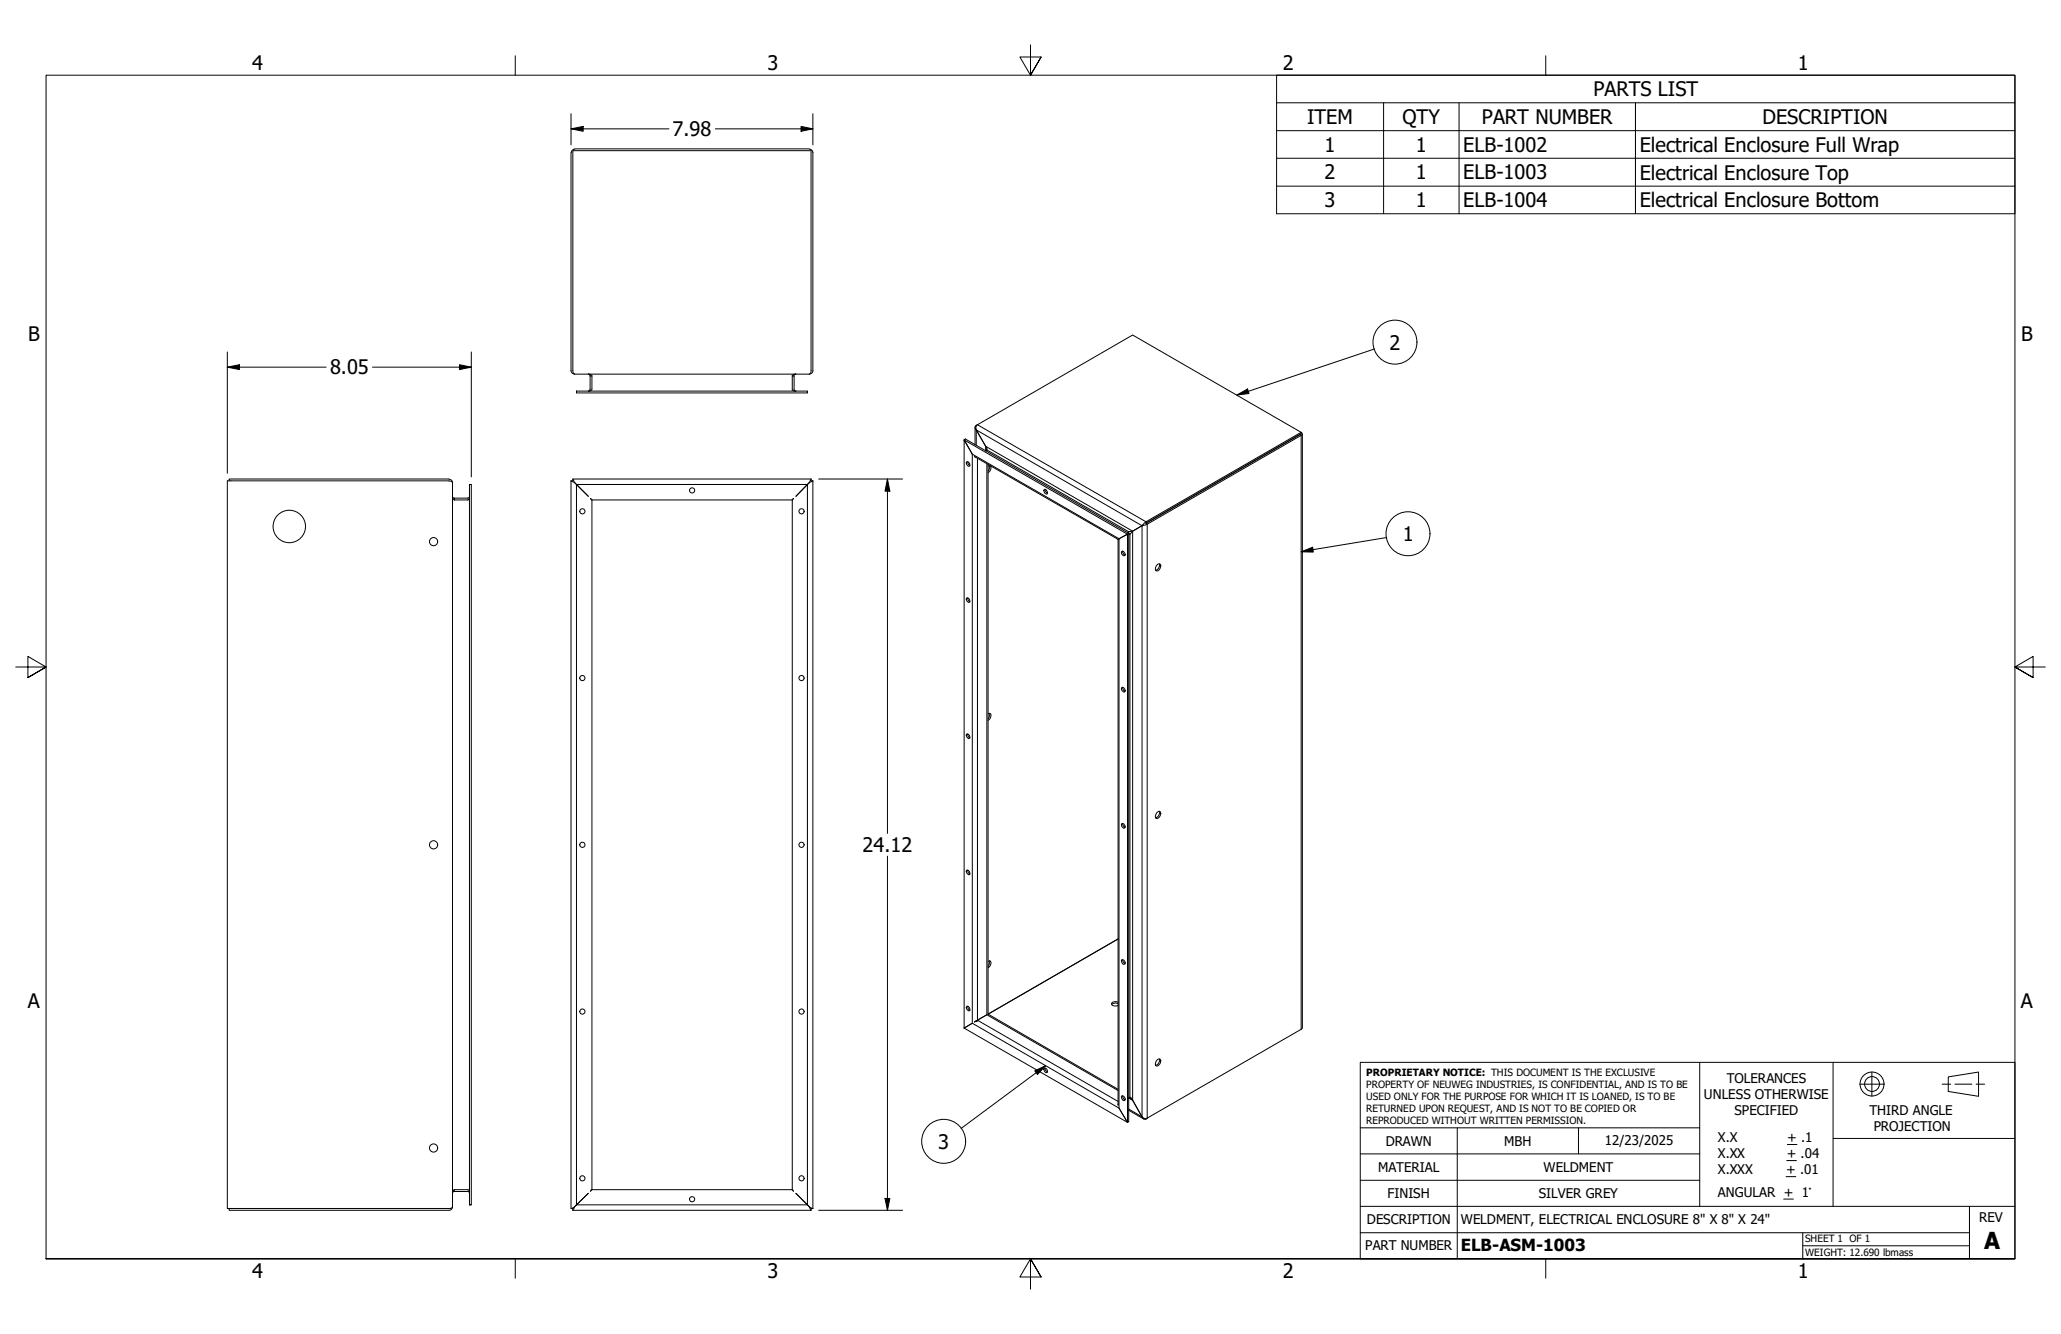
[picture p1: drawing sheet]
<svg xmlns="http://www.w3.org/2000/svg" width="432mm" height="279mm" viewBox="0 0 432 279" stroke-linecap="round" stroke-linejoin="round" font-family="sans-serif">
<!-- layer: Visible (ANSI) -->
<g fill="none" stroke="#000" stroke-width=".21">
<path d="M119.6 31.9v45.9l.3 .4 .5 .2M120.4 31.2h49.1M120.4 31.2a.73 .73 0 0 0-.7 .8M169.6 31.2a.73 .73 0 0 1 .7 .7v45.9l-.2 .4-.6 .2M120.4 78.4l-.3-.2-.1-.4v-46.2h49.9v46.3l-.4 .5M120.4 78.4h49.1M123.6 78.7v2.8l-.3 .4 .5-.1 .2-.3v-2.8M123.6 78.7l-.3-.3h.4l.3 .3M123.6 78.7h.4M166 78.7h.4v3l.4 .2-.8-.2zM166 78.7l.3-.3h.5l-.4 .1v.2M120.8 81.9h48.4v.4h-48.4z"/>
<path d="M120.8 81.9v.4M169.2 81.9v.4M202.2 91.9l-.2 .2 34.2 19.8-1.8 .9 1.8-.9v123.2l.3-.2M202.2 91.9l-.2 .2 1.7 3-1.7-3v123.2M202.2 91.9l34.3 19.8M202.5 96.8a.53 .53 0 0 1 .6 .2 .53 .53 0 0 1-.1 .7l-.4-.4zM202.8 96.7l.1 .6 .3 .2M204.3 89.5v3.7M204.4 95.8l-.2-.2 30.1 17.4M204.5 90l2 3.5M204.8 89l32.5-18.8 35.4 20.4 .1 .3-.2 .3-32.3 18.6-1 .3M204.8 89a.59 .59 0 0 0-.5 .4 .59 .59 0 0 0 .2 .6"/>
<path d="M204.8 89l-.3 .4v.6M206.5 93.5l.3 .6-.3 .3 .1-.2zM207 97.7l.4-.2a.96 .96 0 0 1-.4 1.5M207 97.3v115.1l27.3-15.7-27.3 15.7 27.3 15.8M207.3 97.5v.5l-.3 .7M272.4 91l-32.3 18.6 32.5-18.7v-.3l-32.5 18.7-.8 .8M272.9 90.9v124.4l-.2 .2-32.4 18.7M48 100.7v-.4h46l.6 .3 .2 .5M94.8 101.1l-.2-.3-.6-.1h-46.4v152.4h46.8l.2-.1 .2-.3M94.8 101.1v151.6M95.2 104.3h2.9l.3-.4-.3 .8h-2.9zM95.2 104.3l-.3-.1-.1-.3 .1 .5 .3 .3"/>
<path d="M98.4 101.5h.3v150.8h-.3zM98.4 101.5h.3M119.6 100.7l.8 .4M119.6 100.7v152.4h.4v.4M120 100.3l.4 .8M120.4 101.1l2.9 2.8-2.5-2.4v150.8M120.8 101.5h48.4l-2.4 2.4 2.4-2.4v150.8l-2.4-2.4 2.4 2.4h-48.4l2.5-2.4-2.5 2.4M123.7 104.4l.3 .3zM124 104.7v144.5M124 104.7h42M166 104.6l.2-.2zM166 104.7v144.5"/>
<path d="M169.5 101.1l-.3 .4M169.9 100.3l-.4 .8M169.9 100.3h-49.9v.4h-.4M169.9 100.3v.4h.4M170.3 100.7l-.8 .4M170.3 100.7v152.4M218.8 102.5a.61 .61 0 0 1 .6 .4 .61 .61 0 0 1-.1 .6l-.5-.3-.1-.5zM219 102.5v.4l.5 .4M234.3 113h.1M234.3 113v118.5M235 115.5a.58 .58 0 0 1 .6 .3 .58 .58 0 0 1 0 .6l-.3-.1-.3-.3zM235.2 115.4l.1 .4 .4 .5"/>
<path d="M236.5 111.7l.2 .2-.2 .1M236.5 111.7l-.3 .2M236.5 111.4v123.5M236.5 111.4l-.3 .2M237.3 111.3l-.6 .6M237.3 111.3l-.8 .1M239.3 110.1l.2-.1-2.2 1.3M239.3 110.1l-2 1.2M242.4 118.4l.6-.3a.91 .91 0 0 1 .1 1 .91 .91 0 0 1-.8 .5l-.2-.5zM242.9 118.1a1.1 1.1 0 0 1-.8 1.3M202.6 125.2a.56 .56 0 0 1 .5 .3 .56 .56 0 0 1-.1 .7l-.4-.3-.2-.4zM202.8 125.2l.1 .6 .3 .2"/>
<path d="M202.5 153.8a.53 .53 0 0 1 .6 .2 .53 .53 0 0 1-.1 .7l-.4-.3zM202.8 153.7l.1 .6 .3 .3M207 149.5l.4-.1a.97 .97 0 0 1-.4 1.5M207.3 149.4l-.1 .9-.2 .2M235 144a.58 .58 0 0 1 .6 .3 .58 .58 0 0 1 0 .6l-.1 .1-.5-.5zM235.2 144l.1 .3 .4 .5M235 172.5a.58 .58 0 0 1 .6 .3 .58 .58 0 0 1 0 .6l-.1 .1-.5-.5zM235.2 172.5l.1 .3 .4 .5M242.4 170.2l.4-.3a.53 .53 0 0 1 .3 .9l-.5 .6-.5-.1v-.4zM242.9 169.9a1.1 1.1 0 0 1-.8 1.4M202.6 182.2a.56 .56 0 0 1 .5 .4 .56 .56 0 0 1-.1 .6l-.4-.3-.2-.4zM202.8 182.2l.1 .6 .3 .3"/>
<path d="M202 215.3l34.2 19.8-1.8-3 1.8 3 .3-.2M202.6 210.8a.56 .56 0 0 1 .5 .3 .56 .56 0 0 1-.1 .6l-.4-.3-.2-.4zM202.8 210.8l.1 .5 .3 .3M203.7 214.3l-1.7 1M204.5 213.9h.1M204.8 213.7l-.6 .4M204.8 213.7l-.3 .2M206.8 212.5l-2 1.2M207 201.4l.4-.2a.96 .96 0 0 1-.4 1.5M207.3 201.2v.5l-.3 .7M234.3 209.9a.8 .8 0 0 0-1.4 .5l.1 .2 .5 .1 .8-.1M234.3 210.2l-.6-.1-.8 .3"/>
<path d="M235 201a.58 .58 0 0 1 .6 .3 .58 .58 0 0 1 0 .6 .63 .63 0 0 1-.6-.9zM235.2 201l.1 .4 .4 .4M218.8 223.8a.53 .53 0 0 1 .6 .2 .53 .53 0 0 1-.1 .7l-.5-.4zM219 223.7a.66 .66 0 0 0 .5 .8M235 229.6a.61 .61 0 0 1 .6 .2 .61 .61 0 0 1 0 .7l-.3-.1-.3-.3zM235.2 229.5l.2 .6 .3 .2M236.5 230l.2-.2 .2 .1 .4 .5zM236.5 232.5l3.1 1.9M237.3 230.4l2 3.5M239.3 233.9l.6 .4 .4-.1M239.3 233.9a.63 .63 0 0 0 1 .3M242.6 221.9l.4-.1a.91 .91 0 0 1 .1 1 .91 .91 0 0 1-.8 .5l-.2-.5z"/>
<path d="M242.9 221.8a1.1 1.1 0 0 1-.8 1.3M94.8 252.7l-.1 .5-.5 .3h-46.2v-.4M95.2 249.2h2.9l.3 .7-.3-.3h-2.9zM95.2 249.2l-.3 .3-.1 .4 .1-.2 .3-.1M98.4 252.3h.3M120 253.5h49.9M120.4 252.7l-.8 .4M120.4 252.7l-.4 .8M120.8 252.3l-.4 .4M124 249.2l-.3 .3M124 249.2h42M166 249.2l.2 .3"/>
<path d="M169.2 252.3l.3 .4M169.5 252.7l.8 .4M169.5 252.7l.4 .8M170.3 253.1h-.4v.4"/>
<circle cx="60.6" cy="110.3" r="3.4"/>
<circle cx="90.8" cy="113.4" r=".86"/>
<circle cx="122" cy="107.1" r=".54"/>
<circle cx="145" cy="102.7" r=".54"/>
<circle cx="167.9" cy="107.1" r=".54"/>
<circle cx="122" cy="142" r=".54"/>
<circle cx="167.9" cy="142" r=".54"/>
<circle cx="90.8" cy="176.9" r=".86"/>
<circle cx="122" cy="176.9" r=".54"/>
<circle cx="167.9" cy="176.9" r=".54"/>
<circle cx="122" cy="211.9" r=".54"/>
<circle cx="167.9" cy="211.9" r=".54"/>
<circle cx="90.8" cy="240.4" r=".86"/>
<circle cx="122" cy="246.8" r=".54"/>
<circle cx="145" cy="251.2" r=".54"/>
<circle cx="167.9" cy="246.8" r=".54"/>
</g>
<!-- layer: Visible Narrow (ANSI) -->
<g fill="none" stroke="#000" stroke-width=".21">
<path d="M203.7 95.1l30.7 17.7v119.3l-30.7-17.8zM204.5 93.3v-3.3l34.8 20.1v123.8l-2.8-1.6M204.5 89.1l.1 .1M204.8 89l35.3 20.3v.3l.2 .2v124.4M204.8 96v117.7l29.5 17M206.5 94.4v-.9l30.8 17.8v119.1l-.8-.4M206.8 97.2v115.3l27.5 15.9M206.8 94.2l29.7 17.2M272.4 91l.2 .2v124.4M236.7 111.9v117.9M204.5 213.9h.1M204.5 213.8v.1"/>
<path d="M240.1 234.3v.1"/>
</g>
<!-- layer: Symbol (ANSI) -->
<g fill="none" stroke="#000" stroke-width=".21">
<path d="M267.5 21.5v-5.8h154.6v5.8M267.5 21.5h154.6v5.9M267.5 21.5v23.3h154.6v-17.4M267.5 27.4h154.6M267.5 33.1h154.6M267.5 39h154.6M289.9 21.5v23.3M305.7 21.5v23.3M342.6 21.5v23.3M288 73.1l-28.9 9.6M259.1 82.7l2.3-1.2 .3 .9zM272.6 115.6l2.4-1 .1 1z"/>
<path d="M290.5 112.6l-17.9 3M216.8 224.3l2.3-1.1-1.7 1.8zM219.1 223.2l-17.7 13.1"/>
<circle cx="292.3" cy="71.7" r="4.6"/>
<circle cx="295" cy="111.8" r="4.6"/>
<circle cx="197.7" cy="239" r="4.6"/>
</g>
<!-- layer: Border (ANSI) -->
<path d="M107.9 11.7v4M215.9 9.4v6.3l-2.2-3.8h4.4l-2.2 3.8 2.2-3.8M323.8 11.7v4M3.3 139.7h6.4l-3.9-2.2v4.4l3.9-2.2-3.9 2.2M428.5 139.7h-6.4l3.9-2.2v4.4l-3.9-2.2 3.9 2.2M9.7 263.7v-248h412.4v248h-412.4h412.4M107.9 263.7v4M218.1 267.5l-2.2-3.8 2.2 3.8h-4.4l2.2-3.8v6.3M323.8 263.7v4" fill="none" stroke="#000" stroke-width=".21"/>
<!-- layer: Title (ANSI) -->
<g fill="none" stroke="#000" stroke-width=".21">
<path d="M285 222.5h137.1v41.2h-137.1zM285 236.2h71.1M305.3 236.2v27.5M330.7 236.2v5.5M356.1 222.5v30.2M374.5 239.7h2M384 222.5v15.9M389.6 227.1h5.1M392.2 224.5v5.1M406.9 227.1h1.8M408.2 225.6l6.3-1.1v5.1l-6.3-1zM409.6 227.1h3.5"/>
<path d="M414 227.1h1.8M422.1 238.4h-38.1v14.3M285 258.2h127.6M285 252.7h137.1M285 247.2h71.1M285 241.7h71.1M373.7 251.1h2M374.2 246.4h2M374.3 243.1h2.1M377.7 258.2v5.5M412.6 252.7v11M377.7 260.9h34.9"/>
<circle cx="392.2" cy="227" r="2.51"/>
<circle cx="392.2" cy="227" r="1.56"/>
</g>
<!-- layer: Symbol (ANSI) -->
<path d="M259.1 82.7l2.3-1.2 .3 .9zM272.6 115.6l2.4-1 .1 1zM216.8 224.3l2.3-1.1-1.7 1.8z" fill="#000"/>
<!-- layer: Dimension (ANSI) -->
<g fill="none" stroke="#000" stroke-width=".21">
<path d="M119.6 27l2.6-.5v1zM119.6 27h20.5M119.6 23.8v6.6M149.9 27h20.4M167.8 26.5l2.5 .5-2.5 .5zM170.3 23.8v6.6M47.6 76.9l2.6-.5v1zM47.6 76.9h20.7M47.6 73.7v25.4M78 76.9h20.7M96.3 76.4l2.4 .5-2.4 .5zM98.7 73.7v26.2"/>
<path d="M171.5 100.3h17.6M185.9 100.3l.5 2.6h-1zM185.9 100.3v74.3M185.9 179.3v74.2M171.5 253.5h17.6M185.4 251h1l-.5 2.5z"/>
</g>
<path d="M119.6 27l2.6-.5v1zM167.8 26.5l2.5 .5-2.5 .5zM47.6 76.9l2.6-.5v1zM96.3 76.4l2.4 .5-2.4 .5zM185.9 100.3l.5 2.6h-1zM185.4 251h1l-.5 2.5z" fill="#000"/>
<text font-size="4.9" x="415.7" y="261.6">A</text>
<g font-size="4.2">
<text x="52.8" y="14.7">4</text>
<text x="160.8" y="14.7">3</text>
<text x="268.7" y="14.7">2</text>
<text x="376.7" y="14.7">1</text>
<text x="333.8" y="20.2">PARTS LIST</text>
<text x="140.9" y="28.5">7.98</text>
<text x="273.9" y="26">ITEM</text>
<text x="293.8" y="26">QTY</text>
<text x="310.5" y="26">PART NUMBER</text>
<text x="369.3" y="26">DESCRIPTION</text>
<text x="277.5" y="31.8">1</text>
<text x="296.6" y="31.8">1</text>
<text x="306.6" y="31.8">ELB-1002</text>
<text x="343.5" y="31.9">Electrical Enclosure Full Wrap</text>
<text x="277.5" y="37.6">2</text>
<text x="296.6" y="37.6">1</text>
<text x="306.6" y="37.6">ELB-1003</text>
<text x="343.5" y="37.7">Electrical Enclosure Top</text>
<text x="277.5" y="43.4">3</text>
<text x="296.6" y="43.4">1</text>
<text x="306.6" y="43.4">ELB-1004</text>
<text x="343.5" y="43.4">Electrical Enclosure Bottom</text>
<text x="5.9" y="71.4">B</text>
<text x="423.5" y="71.4">B</text>
<text x="291.1" y="73.2">2</text>
<text x="69.2" y="78.4">8.05</text>
<text x="293.9" y="113.3">1</text>
<text x="180.7" y="178.5">24.12</text>
<text x="5.8" y="211.1">A</text>
<text x="423.4" y="211.1">A</text>
<text x="196.5" y="240.6">3</text>
<text x="52.8" y="267.7">4</text>
<text x="160.8" y="267.7">3</text>
<text x="268.7" y="267.7">2</text>
<text x="376.7" y="267.7">1</text>
</g>
<text font-size="3.5" x="306.1" y="262">ELB-ASM-1003</text>
<g font-size="2.8">
<text x="361.8" y="226.9">TOLERANCES</text>
<text x="357" y="230.3">UNLESS OTHERWISE</text>
<text x="363.4" y="233.6">SPECIFIED</text>
<text x="391.7" y="233.5">THIRD ANGLE</text>
<text x="290.3" y="240">DRAWN</text>
<text x="315.2" y="240">MBH</text>
<text x="336.2" y="239.8">12/23/2025</text>
<text x="359.9" y="239.3">X.X</text>
<text x="374.5" y="239.3">+ .1</text>
<text x="392.6" y="236.8">PROJECTION</text>
<text x="288.7" y="245.5">MATERIAL</text>
<text x="323.4" y="245.5">WELDMENT</text>
<text x="359.9" y="242.6">X.XX</text>
<text x="359.9" y="245.9">X.XXX</text>
<text x="374.2" y="245.9">+ .01</text>
<text x="374.3" y="242.6">+ .04</text>
<text x="290.7" y="251">FINISH</text>
<text x="322.4" y="251">SILVER GREY</text>
<text x="359.9" y="250.7">ANGULAR + 1°</text>
<text x="286.4" y="256.4">DESCRIPTION</text>
<text x="306.1" y="256.3">WELDMENT, ELECTRICAL ENCLOSURE 8&quot; X 8&quot; X 24&quot;</text>
<text x="414.7" y="256">REV</text>
<text x="286" y="261.9">PART NUMBER</text>
</g>
<g font-size="2.1">
<text x="286.3" y="225.4">PROPRIETARY NOTICE: THIS DOCUMENT IS THE EXCLUSIVE</text>
<text x="286.3" y="227.8">PROPERTY OF NEUWEG INDUSTRIES, IS CONFIDENTIAL, AND IS TO BE</text>
<text x="286.3" y="230.4">USED ONLY FOR THE PURPOSE FOR WHICH IT IS LOANED, IS TO BE</text>
<text x="286.3" y="232.9">RETURNED UPON REQUEST, AND IS NOT TO BE COPIED OR</text>
<text x="286.3" y="235.4">REPRODUCED WITHOUT WRITTEN PERMISSION.</text>
<text x="378.2" y="260.2">SHEET 1 OF 1</text>
<text x="378.2" y="263">WEIGHT: 12.690 lbmass</text>
</g>
</svg>
